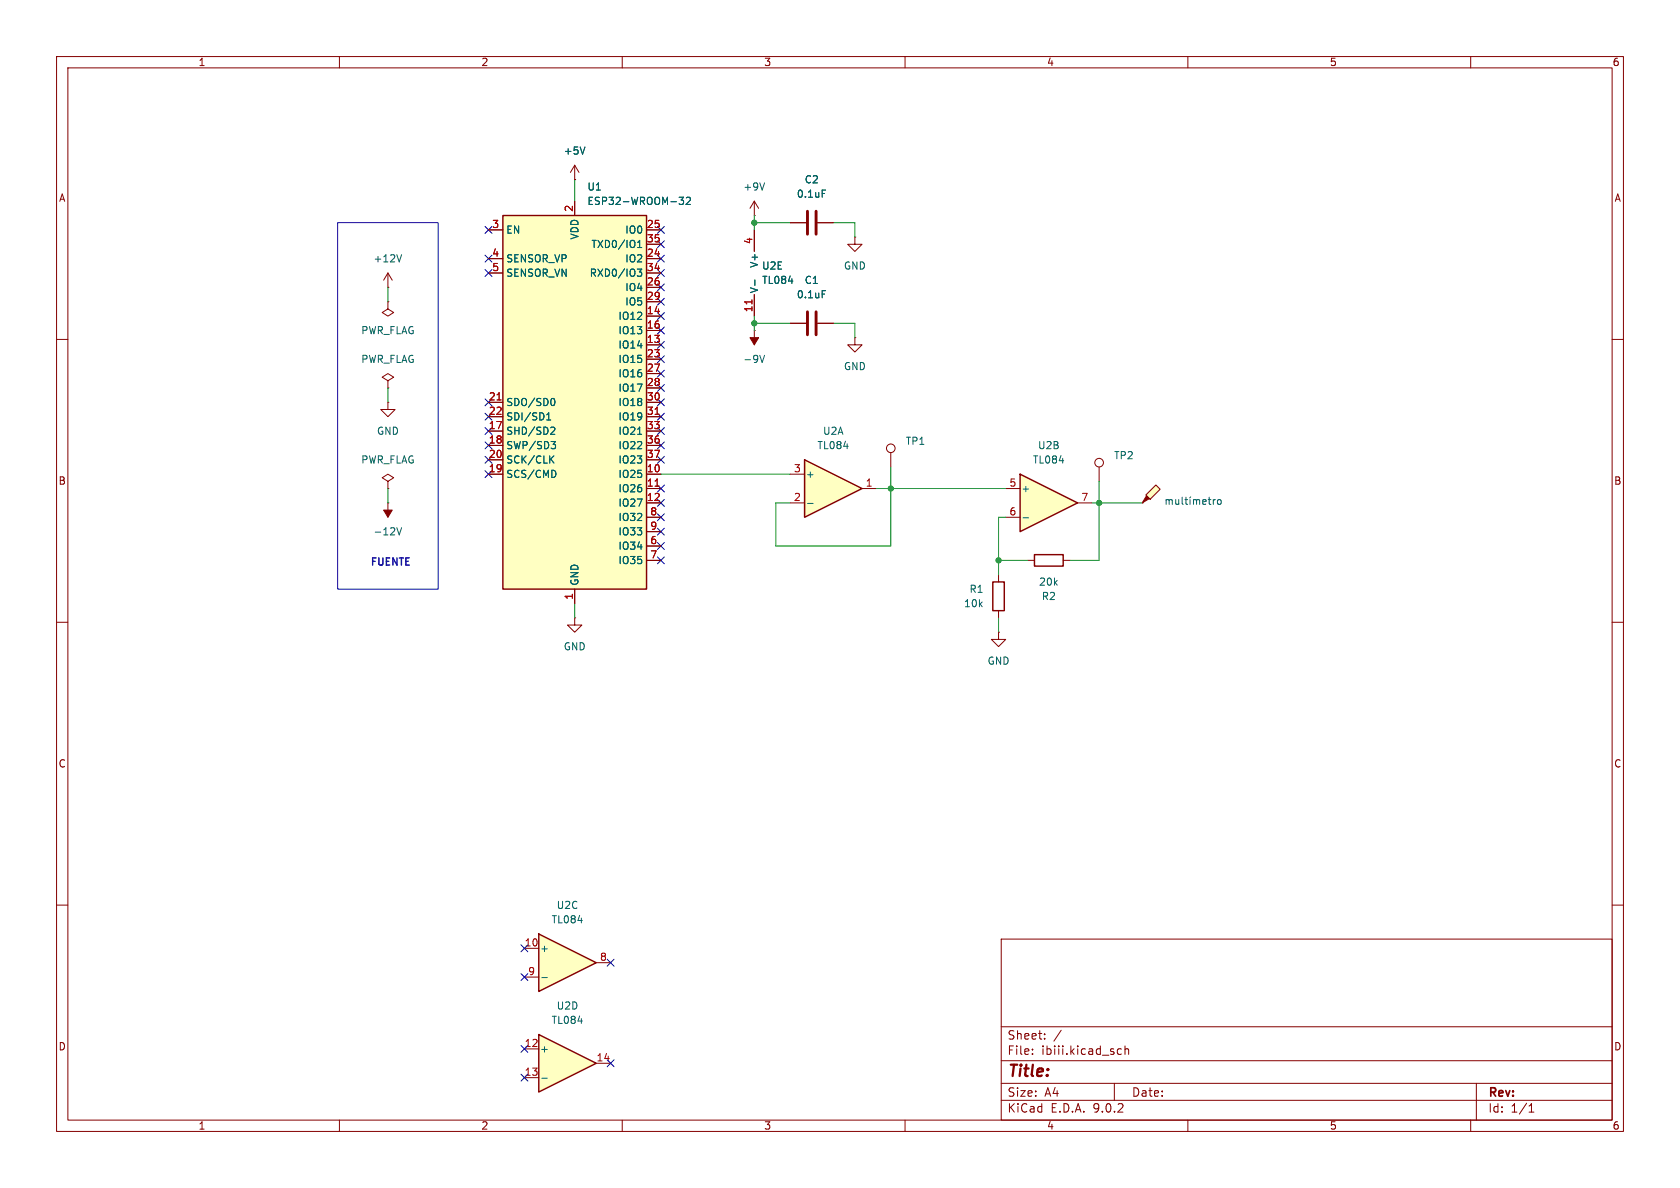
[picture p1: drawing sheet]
(kicad_sch
 (version 20250114)
 (generator "eeschema")
 (generator_version "9.0")
 (paper "A4")
 (lib_symbols
  (symbol "Amplifier_Operational:TL084"
   (pin_names
    (offset 0.127)) (exclude_from_sim no) (in_bom yes) (on_board yes)
   (property "Reference" "U" (at 0 5.08 0) (effects (font (size 1.27 1.27)) (justify left)))
   (property "Value" "TL084" (at 0 -5.08 0) (effects (font (size 1.27 1.27)) (justify left)))
   (property "Footprint" "" (at -1.27 2.54 0) (effects (font (size 1.27 1.27)) (hide yes)))
   (property "Datasheet" "http://www.ti.com/lit/ds/symlink/tl081.pdf" (at 1.27 5.08 0) (effects (font (size 1.27 1.27)) (hide yes)))
   (property "Description" "Quad JFET-Input Operational Amplifiers, DIP-14/SOIC-14/SSOP-14" (at 0 0 0) (effects (font (size 1.27 1.27)) (hide yes)))
   (property "ki_locked" "" (at 0 0 0) (effects (font (size 1.27 1.27))))
   (symbol "TL084_1_1"
    (polyline (pts (xy -5.08 5.08) (xy 5.08 0) (xy -5.08 -5.08) (xy -5.08 5.08)) (stroke (width 0.254) (type default)) (fill (type background)))
    (pin input line (at -7.62 2.54 0) (length 2.54) (name "+" (effects (font (size 1.27 1.27)))) (number "3" (effects (font (size 1.27 1.27)))))
    (pin input line (at -7.62 -2.54 0) (length 2.54) (name "-" (effects (font (size 1.27 1.27)))) (number "2" (effects (font (size 1.27 1.27)))))
    (pin output line (at 7.62 0 180) (length 2.54) (name "~" (effects (font (size 1.27 1.27)))) (number "1" (effects (font (size 1.27 1.27))))))
   (symbol "TL084_2_1"
    (polyline (pts (xy -5.08 5.08) (xy 5.08 0) (xy -5.08 -5.08) (xy -5.08 5.08)) (stroke (width 0.254) (type default)) (fill (type background)))
    (pin input line (at -7.62 2.54 0) (length 2.54) (name "+" (effects (font (size 1.27 1.27)))) (number "5" (effects (font (size 1.27 1.27)))))
    (pin input line (at -7.62 -2.54 0) (length 2.54) (name "-" (effects (font (size 1.27 1.27)))) (number "6" (effects (font (size 1.27 1.27)))))
    (pin output line (at 7.62 0 180) (length 2.54) (name "~" (effects (font (size 1.27 1.27)))) (number "7" (effects (font (size 1.27 1.27))))))
   (symbol "TL084_3_1"
    (polyline (pts (xy -5.08 5.08) (xy 5.08 0) (xy -5.08 -5.08) (xy -5.08 5.08)) (stroke (width 0.254) (type default)) (fill (type background)))
    (pin input line (at -7.62 2.54 0) (length 2.54) (name "+" (effects (font (size 1.27 1.27)))) (number "10" (effects (font (size 1.27 1.27)))))
    (pin input line (at -7.62 -2.54 0) (length 2.54) (name "-" (effects (font (size 1.27 1.27)))) (number "9" (effects (font (size 1.27 1.27)))))
    (pin output line (at 7.62 0 180) (length 2.54) (name "~" (effects (font (size 1.27 1.27)))) (number "8" (effects (font (size 1.27 1.27))))))
   (symbol "TL084_4_1"
    (polyline (pts (xy -5.08 5.08) (xy 5.08 0) (xy -5.08 -5.08) (xy -5.08 5.08)) (stroke (width 0.254) (type default)) (fill (type background)))
    (pin input line (at -7.62 2.54 0) (length 2.54) (name "+" (effects (font (size 1.27 1.27)))) (number "12" (effects (font (size 1.27 1.27)))))
    (pin input line (at -7.62 -2.54 0) (length 2.54) (name "-" (effects (font (size 1.27 1.27)))) (number "13" (effects (font (size 1.27 1.27)))))
    (pin output line (at 7.62 0 180) (length 2.54) (name "~" (effects (font (size 1.27 1.27)))) (number "14" (effects (font (size 1.27 1.27))))))
   (symbol "TL084_5_1"
    (pin power_in line (at -2.54 7.62 270) (length 3.81) (name "V+" (effects (font (size 1.27 1.27)))) (number "4" (effects (font (size 1.27 1.27)))))
    (pin power_in line (at -2.54 -7.62 90) (length 3.81) (name "V-" (effects (font (size 1.27 1.27)))) (number "11" (effects (font (size 1.27 1.27))))))
   (embedded_fonts no))
  (symbol "Connector:TestPoint"
   (pin_numbers (hide yes))
   (pin_names
    (offset 0.762) (hide yes)) (exclude_from_sim no) (in_bom yes) (on_board yes)
   (property "Reference" "TP" (at 0 6.858 0) (effects (font (size 1.27 1.27))))
   (property "Value" "TestPoint" (at 0 5.08 0) (effects (font (size 1.27 1.27))))
   (property "Footprint" "" (at 5.08 0 0) (effects (font (size 1.27 1.27)) (hide yes)))
   (property "Datasheet" "~" (at 5.08 0 0) (effects (font (size 1.27 1.27)) (hide yes)))
   (property "Description" "test point" (at 0 0 0) (effects (font (size 1.27 1.27)) (hide yes)))
   (symbol "TestPoint_0_1"
    (circle (center 0 3.302) (radius 0.762) (stroke (width 0) (type default)) (fill (type none))))
   (symbol "TestPoint_1_1"
    (pin passive line (at 0 0 90) (length 2.54) (name "1" (effects (font (size 1.27 1.27)))) (number "1" (effects (font (size 1.27 1.27))))))
   (embedded_fonts no))
  (symbol "Connector:TestPoint_Probe"
   (pin_numbers (hide yes))
   (pin_names
    (offset 0.762) (hide yes)) (exclude_from_sim no) (in_bom yes) (on_board yes)
   (property "Reference" "TP" (at 1.651 5.842 0) (effects (font (size 1.27 1.27))))
   (property "Value" "TestPoint_Probe" (at 1.651 4.064 0) (effects (font (size 1.27 1.27))))
   (property "Footprint" "" (at 5.08 0 0) (effects (font (size 1.27 1.27)) (hide yes)))
   (property "Datasheet" "~" (at 5.08 0 0) (effects (font (size 1.27 1.27)) (hide yes)))
   (property "Description" "test point (alternative probe-style design)" (at 0 0 0) (effects (font (size 1.27 1.27)) (hide yes)))
   (symbol "TestPoint_Probe_0_1"
    (polyline (pts (xy 1.27 0.762) (xy 0 0) (xy 0.762 1.27) (xy 1.27 0.762)) (stroke (width 0) (type default)) (fill (type outline)))
    (polyline (pts (xy 1.397 0.635) (xy 0.635 1.397) (xy 2.413 3.175) (xy 3.175 2.413) (xy 1.397 0.635)) (stroke (width 0) (type default)) (fill (type background))))
   (symbol "TestPoint_Probe_1_1"
    (pin passive line (at 0 0 90) (length 0) (name "1" (effects (font (size 1.27 1.27)))) (number "1" (effects (font (size 1.27 1.27))))))
   (embedded_fonts no))
  (symbol "Device:C"
   (pin_numbers (hide yes))
   (pin_names
    (offset 0.254)) (exclude_from_sim no) (in_bom yes) (on_board yes)
   (property "Reference" "C" (at 0.635 2.54 0) (effects (font (size 1.27 1.27)) (justify left)))
   (property "Value" "C" (at 0.635 -2.54 0) (effects (font (size 1.27 1.27)) (justify left)))
   (property "Footprint" "" (at 0.9652 -3.81 0) (effects (font (size 1.27 1.27)) (hide yes)))
   (property "Datasheet" "~" (at 0 0 0) (effects (font (size 1.27 1.27)) (hide yes)))
   (property "Description" "Unpolarized capacitor" (at 0 0 0) (effects (font (size 1.27 1.27)) (hide yes)))
   (symbol "C_0_1"
    (polyline (pts (xy -2.032 0.762) (xy 2.032 0.762)) (stroke (width 0.508) (type default)) (fill (type none)))
    (polyline (pts (xy -2.032 -0.762) (xy 2.032 -0.762)) (stroke (width 0.508) (type default)) (fill (type none))))
   (symbol "C_1_1"
    (pin passive line (at 0 3.81 270) (length 2.794) (name "~" (effects (font (size 1.27 1.27)))) (number "1" (effects (font (size 1.27 1.27)))))
    (pin passive line (at 0 -3.81 90) (length 2.794) (name "~" (effects (font (size 1.27 1.27)))) (number "2" (effects (font (size 1.27 1.27))))))
   (embedded_fonts no))
  (symbol "Device:R"
   (pin_numbers (hide yes))
   (pin_names
    (offset 0)) (exclude_from_sim no) (in_bom yes) (on_board yes)
   (property "Reference" "R" (at 2.032 0 90) (effects (font (size 1.27 1.27))))
   (property "Value" "R" (at 0 0 90) (effects (font (size 1.27 1.27))))
   (property "Footprint" "" (at -1.778 0 90) (effects (font (size 1.27 1.27)) (hide yes)))
   (property "Datasheet" "~" (at 0 0 0) (effects (font (size 1.27 1.27)) (hide yes)))
   (property "Description" "Resistor" (at 0 0 0) (effects (font (size 1.27 1.27)) (hide yes)))
   (symbol "R_0_1"
    (rectangle (start -1.016 -2.54) (end 1.016 2.54) (stroke (width 0.254) (type default)) (fill (type none))))
   (symbol "R_1_1"
    (pin passive line (at 0 3.81 270) (length 1.27) (name "~" (effects (font (size 1.27 1.27)))) (number "1" (effects (font (size 1.27 1.27)))))
    (pin passive line (at 0 -3.81 90) (length 1.27) (name "~" (effects (font (size 1.27 1.27)))) (number "2" (effects (font (size 1.27 1.27))))))
   (embedded_fonts no))
  (symbol "RF_Module:ESP32-WROOM-32" (exclude_from_sim no) (in_bom yes) (on_board yes)
   (property "Reference" "U" (at -12.7 34.29 0) (effects (font (size 1.27 1.27)) (justify left)))
   (property "Value" "ESP32-WROOM-32" (at 1.27 34.29 0) (effects (font (size 1.27 1.27)) (justify left)))
   (property "Footprint" "RF_Module:ESP32-WROOM-32" (at 0 -38.1 0) (effects (font (size 1.27 1.27)) (hide yes)))
   (property "Datasheet" "https://www.espressif.com/sites/default/files/documentation/esp32-wroom-32_datasheet_en.pdf" (at -7.62 1.27 0) (effects (font (size 1.27 1.27)) (hide yes)))
   (property "Description" "RF Module, ESP32-D0WDQ6 SoC, Wi-Fi 802.11b/g/n, Bluetooth, BLE, 32-bit, 2.7-3.6V, onboard antenna, SMD" (at 0 0 0) (effects (font (size 1.27 1.27)) (hide yes)))
   (symbol "ESP32-WROOM-32_0_1"
    (rectangle (start -12.7 33.02) (end 12.7 -33.02) (stroke (width 0.254) (type default)) (fill (type background))))
   (symbol "ESP32-WROOM-32_1_1"
    (pin input line (at -15.24 30.48 0) (length 2.54) (name "EN" (effects (font (size 1.27 1.27)))) (number "3" (effects (font (size 1.27 1.27)))))
    (pin input line (at -15.24 25.4 0) (length 2.54) (name "SENSOR_VP" (effects (font (size 1.27 1.27)))) (number "4" (effects (font (size 1.27 1.27)))))
    (pin input line (at -15.24 22.86 0) (length 2.54) (name "SENSOR_VN" (effects (font (size 1.27 1.27)))) (number "5" (effects (font (size 1.27 1.27)))))
    (pin bidirectional line (at -15.24 0 0) (length 2.54) (name "SDO/SD0" (effects (font (size 1.27 1.27)))) (number "21" (effects (font (size 1.27 1.27)))))
    (pin bidirectional line (at -15.24 -2.54 0) (length 2.54) (name "SDI/SD1" (effects (font (size 1.27 1.27)))) (number "22" (effects (font (size 1.27 1.27)))))
    (pin bidirectional line (at -15.24 -5.08 0) (length 2.54) (name "SHD/SD2" (effects (font (size 1.27 1.27)))) (number "17" (effects (font (size 1.27 1.27)))))
    (pin bidirectional line (at -15.24 -7.62 0) (length 2.54) (name "SWP/SD3" (effects (font (size 1.27 1.27)))) (number "18" (effects (font (size 1.27 1.27)))))
    (pin bidirectional line (at -15.24 -10.16 0) (length 2.54) (name "SCK/CLK" (effects (font (size 1.27 1.27)))) (number "20" (effects (font (size 1.27 1.27)))))
    (pin bidirectional line (at -15.24 -12.7 0) (length 2.54) (name "SCS/CMD" (effects (font (size 1.27 1.27)))) (number "19" (effects (font (size 1.27 1.27)))))
    (pin no_connect line (at -12.7 -27.94 0) (length 2.54) (hide yes) (name "NC" (effects (font (size 1.27 1.27)))) (number "32" (effects (font (size 1.27 1.27)))))
    (pin power_in line (at 0 35.56 270) (length 2.54) (name "VDD" (effects (font (size 1.27 1.27)))) (number "2" (effects (font (size 1.27 1.27)))))
    (pin power_in line (at 0 -35.56 90) (length 2.54) (name "GND" (effects (font (size 1.27 1.27)))) (number "1" (effects (font (size 1.27 1.27)))))
    (pin passive line (at 0 -35.56 90) (length 2.54) (hide yes) (name "GND" (effects (font (size 1.27 1.27)))) (number "15" (effects (font (size 1.27 1.27)))))
    (pin passive line (at 0 -35.56 90) (length 2.54) (hide yes) (name "GND" (effects (font (size 1.27 1.27)))) (number "38" (effects (font (size 1.27 1.27)))))
    (pin passive line (at 0 -35.56 90) (length 2.54) (hide yes) (name "GND" (effects (font (size 1.27 1.27)))) (number "39" (effects (font (size 1.27 1.27)))))
    (pin bidirectional line (at 15.24 30.48 180) (length 2.54) (name "IO0" (effects (font (size 1.27 1.27)))) (number "25" (effects (font (size 1.27 1.27)))))
    (pin bidirectional line (at 15.24 27.94 180) (length 2.54) (name "TXD0/IO1" (effects (font (size 1.27 1.27)))) (number "35" (effects (font (size 1.27 1.27)))))
    (pin bidirectional line (at 15.24 25.4 180) (length 2.54) (name "IO2" (effects (font (size 1.27 1.27)))) (number "24" (effects (font (size 1.27 1.27)))))
    (pin bidirectional line (at 15.24 22.86 180) (length 2.54) (name "RXD0/IO3" (effects (font (size 1.27 1.27)))) (number "34" (effects (font (size 1.27 1.27)))))
    (pin bidirectional line (at 15.24 20.32 180) (length 2.54) (name "IO4" (effects (font (size 1.27 1.27)))) (number "26" (effects (font (size 1.27 1.27)))))
    (pin bidirectional line (at 15.24 17.78 180) (length 2.54) (name "IO5" (effects (font (size 1.27 1.27)))) (number "29" (effects (font (size 1.27 1.27)))))
    (pin bidirectional line (at 15.24 15.24 180) (length 2.54) (name "IO12" (effects (font (size 1.27 1.27)))) (number "14" (effects (font (size 1.27 1.27)))))
    (pin bidirectional line (at 15.24 12.7 180) (length 2.54) (name "IO13" (effects (font (size 1.27 1.27)))) (number "16" (effects (font (size 1.27 1.27)))))
    (pin bidirectional line (at 15.24 10.16 180) (length 2.54) (name "IO14" (effects (font (size 1.27 1.27)))) (number "13" (effects (font (size 1.27 1.27)))))
    (pin bidirectional line (at 15.24 7.62 180) (length 2.54) (name "IO15" (effects (font (size 1.27 1.27)))) (number "23" (effects (font (size 1.27 1.27)))))
    (pin bidirectional line (at 15.24 5.08 180) (length 2.54) (name "IO16" (effects (font (size 1.27 1.27)))) (number "27" (effects (font (size 1.27 1.27)))))
    (pin bidirectional line (at 15.24 2.54 180) (length 2.54) (name "IO17" (effects (font (size 1.27 1.27)))) (number "28" (effects (font (size 1.27 1.27)))))
    (pin bidirectional line (at 15.24 0 180) (length 2.54) (name "IO18" (effects (font (size 1.27 1.27)))) (number "30" (effects (font (size 1.27 1.27)))))
    (pin bidirectional line (at 15.24 -2.54 180) (length 2.54) (name "IO19" (effects (font (size 1.27 1.27)))) (number "31" (effects (font (size 1.27 1.27)))))
    (pin bidirectional line (at 15.24 -5.08 180) (length 2.54) (name "IO21" (effects (font (size 1.27 1.27)))) (number "33" (effects (font (size 1.27 1.27)))))
    (pin bidirectional line (at 15.24 -7.62 180) (length 2.54) (name "IO22" (effects (font (size 1.27 1.27)))) (number "36" (effects (font (size 1.27 1.27)))))
    (pin bidirectional line (at 15.24 -10.16 180) (length 2.54) (name "IO23" (effects (font (size 1.27 1.27)))) (number "37" (effects (font (size 1.27 1.27)))))
    (pin bidirectional line (at 15.24 -12.7 180) (length 2.54) (name "IO25" (effects (font (size 1.27 1.27)))) (number "10" (effects (font (size 1.27 1.27)))))
    (pin bidirectional line (at 15.24 -15.24 180) (length 2.54) (name "IO26" (effects (font (size 1.27 1.27)))) (number "11" (effects (font (size 1.27 1.27)))))
    (pin bidirectional line (at 15.24 -17.78 180) (length 2.54) (name "IO27" (effects (font (size 1.27 1.27)))) (number "12" (effects (font (size 1.27 1.27)))))
    (pin bidirectional line (at 15.24 -20.32 180) (length 2.54) (name "IO32" (effects (font (size 1.27 1.27)))) (number "8" (effects (font (size 1.27 1.27)))))
    (pin bidirectional line (at 15.24 -22.86 180) (length 2.54) (name "IO33" (effects (font (size 1.27 1.27)))) (number "9" (effects (font (size 1.27 1.27)))))
    (pin input line (at 15.24 -25.4 180) (length 2.54) (name "IO34" (effects (font (size 1.27 1.27)))) (number "6" (effects (font (size 1.27 1.27)))))
    (pin input line (at 15.24 -27.94 180) (length 2.54) (name "IO35" (effects (font (size 1.27 1.27)))) (number "7" (effects (font (size 1.27 1.27))))))
   (embedded_fonts no))
  (symbol "power:+5V"
   (power)
   (pin_numbers (hide yes))
   (pin_names
    (offset 0) (hide yes)) (exclude_from_sim no) (in_bom yes) (on_board yes)
   (property "Reference" "#PWR" (at 0 -3.81 0) (effects (font (size 1.27 1.27)) (hide yes)))
   (property "Value" "+5V" (at 0 3.556 0) (effects (font (size 1.27 1.27))))
   (property "Footprint" "" (at 0 0 0) (effects (font (size 1.27 1.27)) (hide yes)))
   (property "Datasheet" "" (at 0 0 0) (effects (font (size 1.27 1.27)) (hide yes)))
   (property "Description" "Power symbol creates a global label with name \"+5V\"" (at 0 0 0) (effects (font (size 1.27 1.27)) (hide yes)))
   (symbol "+5V_0_1"
    (polyline (pts (xy -0.762 1.27) (xy 0 2.54)) (stroke (width 0) (type default)) (fill (type none)))
    (polyline (pts (xy 0 2.54) (xy 0.762 1.27)) (stroke (width 0) (type default)) (fill (type none)))
    (polyline (pts (xy 0 0) (xy 0 2.54)) (stroke (width 0) (type default)) (fill (type none))))
   (symbol "+5V_1_1"
    (pin power_in line (at 0 0 90) (length 0) (name "~" (effects (font (size 1.27 1.27)))) (number "1" (effects (font (size 1.27 1.27))))))
   (embedded_fonts no))
  (symbol "power:+9V"
   (power)
   (pin_numbers (hide yes))
   (pin_names
    (offset 0) (hide yes)) (exclude_from_sim no) (in_bom yes) (on_board yes)
   (property "Reference" "#PWR" (at 0 -3.81 0) (effects (font (size 1.27 1.27)) (hide yes)))
   (property "Value" "+9V" (at 0 3.556 0) (effects (font (size 1.27 1.27))))
   (property "Footprint" "" (at 0 0 0) (effects (font (size 1.27 1.27)) (hide yes)))
   (property "Datasheet" "" (at 0 0 0) (effects (font (size 1.27 1.27)) (hide yes)))
   (property "Description" "Power symbol creates a global label with name \"+9V\"" (at 0 0 0) (effects (font (size 1.27 1.27)) (hide yes)))
   (symbol "+9V_0_1"
    (polyline (pts (xy -0.762 1.27) (xy 0 2.54)) (stroke (width 0) (type default)) (fill (type none)))
    (polyline (pts (xy 0 2.54) (xy 0.762 1.27)) (stroke (width 0) (type default)) (fill (type none)))
    (polyline (pts (xy 0 0) (xy 0 2.54)) (stroke (width 0) (type default)) (fill (type none))))
   (symbol "+9V_1_1"
    (pin power_in line (at 0 0 90) (length 0) (name "~" (effects (font (size 1.27 1.27)))) (number "1" (effects (font (size 1.27 1.27))))))
   (embedded_fonts no))
  (symbol "power:-9V"
   (power)
   (pin_numbers (hide yes))
   (pin_names
    (offset 0) (hide yes)) (exclude_from_sim no) (in_bom yes) (on_board yes)
   (property "Reference" "#PWR" (at 0 -3.81 0) (effects (font (size 1.27 1.27)) (hide yes)))
   (property "Value" "-9V" (at 0 3.556 0) (effects (font (size 1.27 1.27))))
   (property "Footprint" "" (at 0 0 0) (effects (font (size 1.27 1.27)) (hide yes)))
   (property "Datasheet" "" (at 0 0 0) (effects (font (size 1.27 1.27)) (hide yes)))
   (property "Description" "Power symbol creates a global label with name \"-9V\"" (at 0 0 0) (effects (font (size 1.27 1.27)) (hide yes)))
   (symbol "-9V_0_1"
    (polyline (pts (xy 0 0) (xy 0 2.54)) (stroke (width 0) (type default)) (fill (type none)))
    (polyline (pts (xy 0.762 1.27) (xy -0.762 1.27) (xy 0 2.54) (xy 0.762 1.27)) (stroke (width 0) (type default)) (fill (type outline))))
   (symbol "-9V_1_1"
    (pin power_in line (at 0 0 90) (length 0) (name "~" (effects (font (size 1.27 1.27)))) (number "1" (effects (font (size 1.27 1.27))))))
   (embedded_fonts no))
  (symbol "power:GND"
   (power)
   (pin_numbers (hide yes))
   (pin_names
    (offset 0) (hide yes)) (exclude_from_sim no) (in_bom yes) (on_board yes)
   (property "Reference" "#PWR" (at 0 -6.35 0) (effects (font (size 1.27 1.27)) (hide yes)))
   (property "Value" "GND" (at 0 -3.81 0) (effects (font (size 1.27 1.27))))
   (property "Footprint" "" (at 0 0 0) (effects (font (size 1.27 1.27)) (hide yes)))
   (property "Datasheet" "" (at 0 0 0) (effects (font (size 1.27 1.27)) (hide yes)))
   (property "Description" "Power symbol creates a global label with name \"GND\" , ground" (at 0 0 0) (effects (font (size 1.27 1.27)) (hide yes)))
   (symbol "GND_0_1"
    (polyline (pts (xy 0 0) (xy 0 -1.27) (xy 1.27 -1.27) (xy 0 -2.54) (xy -1.27 -1.27) (xy 0 -1.27)) (stroke (width 0) (type default)) (fill (type none))))
   (symbol "GND_1_1"
    (pin power_in line (at 0 0 270) (length 0) (name "~" (effects (font (size 1.27 1.27)))) (number "1" (effects (font (size 1.27 1.27))))))
   (embedded_fonts no))
  (symbol "power:PWR_FLAG"
   (power)
   (pin_numbers (hide yes))
   (pin_names
    (offset 0) (hide yes)) (exclude_from_sim no) (in_bom yes) (on_board yes)
   (property "Reference" "#FLG" (at 0 1.905 0) (effects (font (size 1.27 1.27)) (hide yes)))
   (property "Value" "PWR_FLAG" (at 0 3.81 0) (effects (font (size 1.27 1.27))))
   (property "Footprint" "" (at 0 0 0) (effects (font (size 1.27 1.27)) (hide yes)))
   (property "Datasheet" "~" (at 0 0 0) (effects (font (size 1.27 1.27)) (hide yes)))
   (property "Description" "Special symbol for telling ERC where power comes from" (at 0 0 0) (effects (font (size 1.27 1.27)) (hide yes)))
   (symbol "PWR_FLAG_0_0"
    (pin power_out line (at 0 0 90) (length 0) (name "~" (effects (font (size 1.27 1.27)))) (number "1" (effects (font (size 1.27 1.27))))))
   (symbol "PWR_FLAG_0_1"
    (polyline (pts (xy 0 0) (xy 0 1.27) (xy -1.016 1.905) (xy 0 2.54) (xy 1.016 1.905) (xy 0 1.27)) (stroke (width 0) (type default)) (fill (type none))))
   (embedded_fonts no)))
 (rectangle
  (start 59.69 39.37)
  (end 77.47 104.14)
  (stroke (width 0) (type default))
  (fill (type none)))
 (text "FUENTE"
  (exclude_from_sim no)
  (at 69.088 99.568 0)
  (effects (font (size 1.27 1.27) (thickness 0.254)
    (bold yes))))
 (junction
  (at 133.35 57.15)
  (diameter 0)
  (color 0 0 0 0))
 (junction
  (at 194.31 88.9)
  (diameter 0)
  (color 0 0 0 0))
 (junction
  (at 176.53 99.06)
  (diameter 0)
  (color 0 0 0 0))
 (junction
  (at 157.48 86.36)
  (diameter 0)
  (color 0 0 0 0))
 (junction
  (at 133.35 39.37)
  (diameter 0)
  (color 0 0 0 0))
 (no_connect
  (at 86.36 45.72))
 (no_connect
  (at 116.84 68.58))
 (no_connect
  (at 86.36 76.2))
 (no_connect
  (at 116.84 66.04))
 (no_connect
  (at 116.84 60.96))
 (no_connect
  (at 116.84 93.98))
 (no_connect
  (at 86.36 73.66))
 (no_connect
  (at 116.84 71.12))
 (no_connect
  (at 107.95 170.18))
 (no_connect
  (at 92.71 190.5))
 (no_connect
  (at 116.84 63.5))
 (no_connect
  (at 116.84 55.88))
 (no_connect
  (at 116.84 48.26))
 (no_connect
  (at 116.84 78.74))
 (no_connect
  (at 116.84 40.64))
 (no_connect
  (at 116.84 50.8))
 (no_connect
  (at 116.84 73.66))
 (no_connect
  (at 92.71 172.72))
 (no_connect
  (at 92.71 167.64))
 (no_connect
  (at 116.84 86.36))
 (no_connect
  (at 116.84 88.9))
 (no_connect
  (at 86.36 78.74))
 (no_connect
  (at 116.84 45.72))
 (no_connect
  (at 86.36 40.64))
 (no_connect
  (at 116.84 76.2))
 (no_connect
  (at 107.95 187.96))
 (no_connect
  (at 116.84 81.28))
 (no_connect
  (at 92.71 185.42))
 (no_connect
  (at 116.84 96.52))
 (no_connect
  (at 116.84 91.44))
 (no_connect
  (at 116.84 53.34))
 (no_connect
  (at 86.36 83.82))
 (no_connect
  (at 86.36 48.26))
 (no_connect
  (at 86.36 81.28))
 (no_connect
  (at 116.84 58.42))
 (no_connect
  (at 86.36 71.12))
 (no_connect
  (at 116.84 43.18))
 (no_connect
  (at 116.84 99.06))
 (wire
  (pts (xy 133.35 57.15) (xy 133.35 58.42))
  (stroke (width 0) (type default)))
 (wire
  (pts (xy 194.31 88.9) (xy 201.93 88.9))
  (stroke (width 0) (type default)))
 (wire
  (pts (xy 68.58 53.34) (xy 68.58 50.8))
  (stroke (width 0) (type default)))
 (wire
  (pts (xy 157.48 82.55) (xy 157.48 86.36))
  (stroke (width 0) (type default)))
 (wire
  (pts (xy 157.48 96.52) (xy 157.48 86.36))
  (stroke (width 0) (type default)))
 (wire
  (pts (xy 176.53 99.06) (xy 181.61 99.06))
  (stroke (width 0) (type default)))
 (wire
  (pts (xy 176.53 99.06) (xy 176.53 101.6))
  (stroke (width 0) (type default)))
 (wire
  (pts (xy 133.35 57.15) (xy 139.7 57.15))
  (stroke (width 0) (type default)))
 (wire
  (pts (xy 139.7 88.9) (xy 137.16 88.9))
  (stroke (width 0) (type default)))
 (wire
  (pts (xy 133.35 39.37) (xy 133.35 40.64))
  (stroke (width 0) (type default)))
 (wire
  (pts (xy 194.31 85.09) (xy 194.31 88.9))
  (stroke (width 0) (type default)))
 (wire
  (pts (xy 157.48 86.36) (xy 154.94 86.36))
  (stroke (width 0) (type default)))
 (wire
  (pts (xy 189.23 99.06) (xy 194.31 99.06))
  (stroke (width 0) (type default)))
 (wire
  (pts (xy 147.32 57.15) (xy 151.13 57.15))
  (stroke (width 0) (type default)))
 (wire
  (pts (xy 133.35 38.1) (xy 133.35 39.37))
  (stroke (width 0) (type default)))
 (wire
  (pts (xy 137.16 88.9) (xy 137.16 96.52))
  (stroke (width 0) (type default)))
 (wire
  (pts (xy 68.58 68.58) (xy 68.58 71.12))
  (stroke (width 0) (type default)))
 (wire
  (pts (xy 101.6 106.68) (xy 101.6 109.22))
  (stroke (width 0) (type default)))
 (wire
  (pts (xy 133.35 55.88) (xy 133.35 57.15))
  (stroke (width 0) (type default)))
 (wire
  (pts (xy 137.16 96.52) (xy 157.48 96.52))
  (stroke (width 0) (type default)))
 (wire
  (pts (xy 151.13 57.15) (xy 151.13 59.69))
  (stroke (width 0) (type default)))
 (wire
  (pts (xy 101.6 31.75) (xy 101.6 35.56))
  (stroke (width 0) (type default)))
 (wire
  (pts (xy 116.84 83.82) (xy 139.7 83.82))
  (stroke (width 0) (type default)))
 (wire
  (pts (xy 68.58 86.36) (xy 68.58 88.9))
  (stroke (width 0) (type default)))
 (wire
  (pts (xy 194.31 99.06) (xy 194.31 88.9))
  (stroke (width 0) (type default)))
 (wire
  (pts (xy 157.48 86.36) (xy 177.8 86.36))
  (stroke (width 0) (type default)))
 (wire
  (pts (xy 176.53 91.44) (xy 176.53 99.06))
  (stroke (width 0) (type default)))
 (wire
  (pts (xy 194.31 88.9) (xy 193.04 88.9))
  (stroke (width 0) (type default)))
 (wire
  (pts (xy 147.32 39.37) (xy 151.13 39.37))
  (stroke (width 0) (type default)))
 (wire
  (pts (xy 133.35 39.37) (xy 139.7 39.37))
  (stroke (width 0) (type default)))
 (wire
  (pts (xy 177.8 91.44) (xy 176.53 91.44))
  (stroke (width 0) (type default)))
 (wire
  (pts (xy 176.53 109.22) (xy 176.53 111.76))
  (stroke (width 0) (type default)))
 (wire
  (pts (xy 151.13 39.37) (xy 151.13 41.91))
  (stroke (width 0) (type default)))
 (symbol
  (lib_id "power:PWR_FLAG")
  (at 68.58 53.34 180)
  (unit 1)
  (exclude_from_sim no)
  (in_bom yes)
  (on_board yes)
  (dnp no)
  (fields_autoplaced yes)
  (property "Reference" "#FLG03" (at 68.58 55.245 0) (effects (font (size 1.27 1.27)) (hide yes)))
  (property "Value" "PWR_FLAG" (at 68.58 58.42 0) (effects (font (size 1.27 1.27))))
  (property "Footprint" "" (at 68.58 53.34 0) (effects (font (size 1.27 1.27)) (hide yes)))
  (property "Datasheet" "~" (at 68.58 53.34 0) (effects (font (size 1.27 1.27)) (hide yes)))
  (property "Description" "Special symbol for telling ERC where power comes from" (at 68.58 53.34 0) (effects (font (size 1.27 1.27)) (hide yes)))
  (pin "1"))
 (symbol
  (lib_id "power:+9V")
  (at 133.35 38.1 0)
  (unit 1)
  (exclude_from_sim no)
  (in_bom yes)
  (on_board yes)
  (dnp no)
  (fields_autoplaced yes)
  (property "Reference" "#PWR05" (at 133.35 41.91 0) (effects (font (size 1.27 1.27)) (hide yes)))
  (property "Value" "+9V" (at 133.35 33.02 0) (effects (font (size 1.27 1.27))))
  (property "Footprint" "" (at 133.35 38.1 0) (effects (font (size 1.27 1.27)) (hide yes)))
  (property "Datasheet" "" (at 133.35 38.1 0) (effects (font (size 1.27 1.27)) (hide yes)))
  (property "Description" "Power symbol creates a global label with name \"+9V\"" (at 133.35 38.1 0) (effects (font (size 1.27 1.27)) (hide yes)))
  (pin "1"))
 (symbol
  (lib_id "power:PWR_FLAG")
  (at 68.58 68.58 0)
  (unit 1)
  (exclude_from_sim no)
  (in_bom yes)
  (on_board yes)
  (dnp no)
  (fields_autoplaced yes)
  (property "Reference" "#FLG02" (at 68.58 66.675 0) (effects (font (size 1.27 1.27)) (hide yes)))
  (property "Value" "PWR_FLAG" (at 68.58 63.5 0) (effects (font (size 1.27 1.27))))
  (property "Footprint" "" (at 68.58 68.58 0) (effects (font (size 1.27 1.27)) (hide yes)))
  (property "Datasheet" "~" (at 68.58 68.58 0) (effects (font (size 1.27 1.27)) (hide yes)))
  (property "Description" "Special symbol for telling ERC where power comes from" (at 68.58 68.58 0) (effects (font (size 1.27 1.27)) (hide yes)))
  (pin "1"))
 (symbol
  (lib_id "Amplifier_Operational:TL084")
  (at 185.42 88.9 0)
  (unit 2)
  (exclude_from_sim no)
  (in_bom yes)
  (on_board yes)
  (dnp no)
  (fields_autoplaced yes)
  (property "Reference" "U2" (at 185.42 78.74 0) (effects (font (size 1.27 1.27))))
  (property "Value" "TL084" (at 185.42 81.28 0) (effects (font (size 1.27 1.27))))
  (property "Footprint" "Package_DIP:DIP-14_W7.62mm" (at 184.15 86.36 0) (effects (font (size 1.27 1.27)) (hide yes)))
  (property "Datasheet" "http://www.ti.com/lit/ds/symlink/tl081.pdf" (at 186.69 83.82 0) (effects (font (size 1.27 1.27)) (hide yes)))
  (property "Description" "Quad JFET-Input Operational Amplifiers, DIP-14/SOIC-14/SSOP-14" (at 185.42 88.9 0) (effects (font (size 1.27 1.27)) (hide yes)))
  (pin "4")
  (pin "14")
  (pin "11")
  (pin "7")
  (pin "6")
  (pin "5")
  (pin "1")
  (pin "2")
  (pin "3")
  (pin "10")
  (pin "9")
  (pin "13")
  (pin "12")
  (pin "8"))
 (symbol
  (lib_id "Amplifier_Operational:TL084")
  (at 100.33 187.96 0)
  (unit 4)
  (exclude_from_sim no)
  (in_bom yes)
  (on_board yes)
  (dnp no)
  (fields_autoplaced yes)
  (property "Reference" "U2" (at 100.33 177.8 0) (effects (font (size 1.27 1.27))))
  (property "Value" "TL084" (at 100.33 180.34 0) (effects (font (size 1.27 1.27))))
  (property "Footprint" "Package_DIP:DIP-14_W7.62mm" (at 99.06 185.42 0) (effects (font (size 1.27 1.27)) (hide yes)))
  (property "Datasheet" "http://www.ti.com/lit/ds/symlink/tl081.pdf" (at 101.6 182.88 0) (effects (font (size 1.27 1.27)) (hide yes)))
  (property "Description" "Quad JFET-Input Operational Amplifiers, DIP-14/SOIC-14/SSOP-14" (at 100.33 187.96 0) (effects (font (size 1.27 1.27)) (hide yes)))
  (pin "4")
  (pin "14")
  (pin "11")
  (pin "7")
  (pin "6")
  (pin "5")
  (pin "1")
  (pin "2")
  (pin "3")
  (pin "10")
  (pin "9")
  (pin "13")
  (pin "12")
  (pin "8"))
 (symbol
  (lib_id "power:-9V")
  (at 68.58 88.9 180)
  (unit 1)
  (exclude_from_sim no)
  (in_bom yes)
  (on_board yes)
  (dnp no)
  (fields_autoplaced yes)
  (property "Reference" "#PWR03" (at 68.58 85.09 0) (effects (font (size 1.27 1.27)) (hide yes)))
  (property "Value" "-12V" (at 68.58 93.98 0) (effects (font (size 1.27 1.27))))
  (property "Footprint" "" (at 68.58 88.9 0) (effects (font (size 1.27 1.27)) (hide yes)))
  (property "Datasheet" "" (at 68.58 88.9 0) (effects (font (size 1.27 1.27)) (hide yes)))
  (property "Description" "Power symbol creates a global label with name \"-9V\"" (at 68.58 88.9 0) (effects (font (size 1.27 1.27)) (hide yes)))
  (pin "1"))
 (symbol
  (lib_id "Amplifier_Operational:TL084")
  (at 147.32 86.36 0)
  (unit 1)
  (exclude_from_sim no)
  (in_bom yes)
  (on_board yes)
  (dnp no)
  (fields_autoplaced yes)
  (property "Reference" "U2" (at 147.32 76.2 0) (effects (font (size 1.27 1.27))))
  (property "Value" "TL084" (at 147.32 78.74 0) (effects (font (size 1.27 1.27))))
  (property "Footprint" "Package_DIP:DIP-14_W7.62mm" (at 146.05 83.82 0) (effects (font (size 1.27 1.27)) (hide yes)))
  (property "Datasheet" "http://www.ti.com/lit/ds/symlink/tl081.pdf" (at 148.59 81.28 0) (effects (font (size 1.27 1.27)) (hide yes)))
  (property "Description" "Quad JFET-Input Operational Amplifiers, DIP-14/SOIC-14/SSOP-14" (at 147.32 86.36 0) (effects (font (size 1.27 1.27)) (hide yes)))
  (pin "4")
  (pin "14")
  (pin "11")
  (pin "7")
  (pin "6")
  (pin "5")
  (pin "1")
  (pin "2")
  (pin "3")
  (pin "10")
  (pin "9")
  (pin "13")
  (pin "12")
  (pin "8"))
 (symbol
  (lib_id "Device:R")
  (at 185.42 99.06 90)
  (mirror x)
  (unit 1)
  (exclude_from_sim no)
  (in_bom yes)
  (on_board yes)
  (dnp no)
  (property "Reference" "R2" (at 185.42 105.41 90) (effects (font (size 1.27 1.27))))
  (property "Value" "20k" (at 185.42 102.87 90) (effects (font (size 1.27 1.27))))
  (property "Footprint" "" (at 185.42 97.282 90) (effects (font (size 1.27 1.27)) (hide yes)))
  (property "Datasheet" "~" (at 185.42 99.06 0) (effects (font (size 1.27 1.27)) (hide yes)))
  (property "Description" "Resistor" (at 185.42 99.06 0) (effects (font (size 1.27 1.27)) (hide yes)))
  (pin "2")
  (pin "1"))
 (symbol
  (lib_id "Connector:TestPoint")
  (at 157.48 82.55 0)
  (unit 1)
  (exclude_from_sim no)
  (in_bom yes)
  (on_board yes)
  (dnp no)
  (fields_autoplaced yes)
  (property "Reference" "TP1" (at 160.02 77.9779 0) (effects (font (size 1.27 1.27)) (justify left)))
  (property "Value" "TestPoint" (at 160.02 80.5179 0) (effects (font (size 1.27 1.27)) (justify left) (hide yes)))
  (property "Footprint" "" (at 162.56 82.55 0) (effects (font (size 1.27 1.27)) (hide yes)))
  (property "Datasheet" "~" (at 162.56 82.55 0) (effects (font (size 1.27 1.27)) (hide yes)))
  (property "Description" "test point" (at 157.48 82.55 0) (effects (font (size 1.27 1.27)) (hide yes)))
  (pin "1"))
 (symbol
  (lib_id "Device:R")
  (at 176.53 105.41 0)
  (mirror x)
  (unit 1)
  (exclude_from_sim no)
  (in_bom yes)
  (on_board yes)
  (dnp no)
  (property "Reference" "R1" (at 173.99 104.1399 0) (effects (font (size 1.27 1.27)) (justify right)))
  (property "Value" "10k" (at 173.99 106.6799 0) (effects (font (size 1.27 1.27)) (justify right)))
  (property "Footprint" "" (at 174.752 105.41 90) (effects (font (size 1.27 1.27)) (hide yes)))
  (property "Datasheet" "~" (at 176.53 105.41 0) (effects (font (size 1.27 1.27)) (hide yes)))
  (property "Description" "Resistor" (at 176.53 105.41 0) (effects (font (size 1.27 1.27)) (hide yes)))
  (pin "2")
  (pin "1"))
 (symbol
  (lib_id "Connector:TestPoint_Probe")
  (at 201.93 88.9 0)
  (unit 1)
  (exclude_from_sim no)
  (in_bom yes)
  (on_board yes)
  (dnp no)
  (fields_autoplaced yes)
  (property "Reference" "TP3" (at 205.74 86.0424 0) (effects (font (size 1.27 1.27)) (justify left) (hide yes)))
  (property "Value" "multímetro" (at 205.74 88.5824 0) (effects (font (size 1.27 1.27)) (justify left)))
  (property "Footprint" "" (at 207.01 88.9 0) (effects (font (size 1.27 1.27)) (hide yes)))
  (property "Datasheet" "~" (at 207.01 88.9 0) (effects (font (size 1.27 1.27)) (hide yes)))
  (property "Description" "test point (alternative probe-style design)" (at 201.93 88.9 0) (effects (font (size 1.27 1.27)) (hide yes)))
  (pin "1"))
 (symbol
  (lib_id "power:PWR_FLAG")
  (at 68.58 86.36 0)
  (unit 1)
  (exclude_from_sim no)
  (in_bom yes)
  (on_board yes)
  (dnp no)
  (fields_autoplaced yes)
  (property "Reference" "#FLG01" (at 68.58 84.455 0) (effects (font (size 1.27 1.27)) (hide yes)))
  (property "Value" "PWR_FLAG" (at 68.58 81.28 0) (effects (font (size 1.27 1.27))))
  (property "Footprint" "" (at 68.58 86.36 0) (effects (font (size 1.27 1.27)) (hide yes)))
  (property "Datasheet" "~" (at 68.58 86.36 0) (effects (font (size 1.27 1.27)) (hide yes)))
  (property "Description" "Special symbol for telling ERC where power comes from" (at 68.58 86.36 0) (effects (font (size 1.27 1.27)) (hide yes)))
  (pin "1"))
 (symbol
  (lib_id "power:GND")
  (at 176.53 111.76 0)
  (unit 1)
  (exclude_from_sim no)
  (in_bom yes)
  (on_board yes)
  (dnp no)
  (fields_autoplaced yes)
  (property "Reference" "#PWR04" (at 176.53 118.11 0) (effects (font (size 1.27 1.27)) (hide yes)))
  (property "Value" "GND" (at 176.53 116.84 0) (effects (font (size 1.27 1.27))))
  (property "Footprint" "" (at 176.53 111.76 0) (effects (font (size 1.27 1.27)) (hide yes)))
  (property "Datasheet" "" (at 176.53 111.76 0) (effects (font (size 1.27 1.27)) (hide yes)))
  (property "Description" "Power symbol creates a global label with name \"GND\" , ground" (at 176.53 111.76 0) (effects (font (size 1.27 1.27)) (hide yes)))
  (pin "1"))
 (symbol
  (lib_id "power:-9V")
  (at 133.35 58.42 180)
  (unit 1)
  (exclude_from_sim no)
  (in_bom yes)
  (on_board yes)
  (dnp no)
  (fields_autoplaced yes)
  (property "Reference" "#PWR06" (at 133.35 54.61 0) (effects (font (size 1.27 1.27)) (hide yes)))
  (property "Value" "-9V" (at 133.35 63.5 0) (effects (font (size 1.27 1.27))))
  (property "Footprint" "" (at 133.35 58.42 0) (effects (font (size 1.27 1.27)) (hide yes)))
  (property "Datasheet" "" (at 133.35 58.42 0) (effects (font (size 1.27 1.27)) (hide yes)))
  (property "Description" "Power symbol creates a global label with name \"-9V\"" (at 133.35 58.42 0) (effects (font (size 1.27 1.27)) (hide yes)))
  (pin "1"))
 (symbol
  (lib_id "power:GND")
  (at 68.58 71.12 0)
  (unit 1)
  (exclude_from_sim no)
  (in_bom yes)
  (on_board yes)
  (dnp no)
  (fields_autoplaced yes)
  (property "Reference" "#PWR02" (at 68.58 77.47 0) (effects (font (size 1.27 1.27)) (hide yes)))
  (property "Value" "GND" (at 68.58 76.2 0) (effects (font (size 1.27 1.27))))
  (property "Footprint" "" (at 68.58 71.12 0) (effects (font (size 1.27 1.27)) (hide yes)))
  (property "Datasheet" "" (at 68.58 71.12 0) (effects (font (size 1.27 1.27)) (hide yes)))
  (property "Description" "Power symbol creates a global label with name \"GND\" , ground" (at 68.58 71.12 0) (effects (font (size 1.27 1.27)) (hide yes)))
  (pin "1"))
 (symbol
  (lib_id "RF_Module:ESP32-WROOM-32")
  (at 101.6 71.12 0)
  (unit 1)
  (exclude_from_sim no)
  (in_bom yes)
  (on_board yes)
  (dnp no)
  (fields_autoplaced yes)
  (property "Reference" "U1" (at 103.7433 33.02 0) (effects (font (size 1.27 1.27)) (justify left)))
  (property "Value" "ESP32-WROOM-32" (at 103.7433 35.56 0) (effects (font (size 1.27 1.27)) (justify left)))
  (property "Footprint" "RF_Module:ESP32-WROOM-32" (at 101.6 109.22 0) (effects (font (size 1.27 1.27)) (hide yes)))
  (property "Datasheet" "https://www.espressif.com/sites/default/files/documentation/esp32-wroom-32_datasheet_en.pdf" (at 93.98 69.85 0) (effects (font (size 1.27 1.27)) (hide yes)))
  (property "Description" "RF Module, ESP32-D0WDQ6 SoC, Wi-Fi 802.11b/g/n, Bluetooth, BLE, 32-bit, 2.7-3.6V, onboard antenna, SMD" (at 101.6 71.12 0) (effects (font (size 1.27 1.27)) (hide yes)))
  (pin "7")
  (pin "38")
  (pin "39")
  (pin "28")
  (pin "31")
  (pin "30")
  (pin "36")
  (pin "23")
  (pin "33")
  (pin "34")
  (pin "26")
  (pin "1")
  (pin "3")
  (pin "4")
  (pin "5")
  (pin "21")
  (pin "22")
  (pin "25")
  (pin "11")
  (pin "27")
  (pin "24")
  (pin "9")
  (pin "6")
  (pin "15")
  (pin "12")
  (pin "8")
  (pin "35")
  (pin "2")
  (pin "16")
  (pin "14")
  (pin "13")
  (pin "37")
  (pin "29")
  (pin "32")
  (pin "20")
  (pin "19")
  (pin "17")
  (pin "18")
  (pin "10"))
 (symbol
  (lib_id "Amplifier_Operational:TL084")
  (at 135.89 48.26 0)
  (unit 5)
  (exclude_from_sim no)
  (in_bom yes)
  (on_board yes)
  (dnp no)
  (property "Reference" "U2" (at 134.62 46.9899 0) (effects (font (size 1.27 1.27)) (justify left)))
  (property "Value" "TL084" (at 134.62 49.5299 0) (effects (font (size 1.27 1.27)) (justify left)))
  (property "Footprint" "Package_DIP:DIP-14_W7.62mm" (at 134.62 45.72 0) (effects (font (size 1.27 1.27)) (hide yes)))
  (property "Datasheet" "http://www.ti.com/lit/ds/symlink/tl081.pdf" (at 137.16 43.18 0) (effects (font (size 1.27 1.27)) (hide yes)))
  (property "Description" "Quad JFET-Input Operational Amplifiers, DIP-14/SOIC-14/SSOP-14" (at 135.89 48.26 0) (effects (font (size 1.27 1.27)) (hide yes)))
  (pin "4")
  (pin "14")
  (pin "11")
  (pin "7")
  (pin "6")
  (pin "5")
  (pin "1")
  (pin "2")
  (pin "3")
  (pin "10")
  (pin "9")
  (pin "13")
  (pin "12")
  (pin "8"))
 (symbol
  (lib_id "power:GND")
  (at 151.13 59.69 0)
  (unit 1)
  (exclude_from_sim no)
  (in_bom yes)
  (on_board yes)
  (dnp no)
  (fields_autoplaced yes)
  (property "Reference" "#PWR07" (at 151.13 66.04 0) (effects (font (size 1.27 1.27)) (hide yes)))
  (property "Value" "GND" (at 151.13 64.77 0) (effects (font (size 1.27 1.27))))
  (property "Footprint" "" (at 151.13 59.69 0) (effects (font (size 1.27 1.27)) (hide yes)))
  (property "Datasheet" "" (at 151.13 59.69 0) (effects (font (size 1.27 1.27)) (hide yes)))
  (property "Description" "Power symbol creates a global label with name \"GND\" , ground" (at 151.13 59.69 0) (effects (font (size 1.27 1.27)) (hide yes)))
  (pin "1"))
 (symbol
  (lib_id "Device:C")
  (at 143.51 57.15 90)
  (unit 1)
  (exclude_from_sim no)
  (in_bom yes)
  (on_board yes)
  (dnp no)
  (fields_autoplaced yes)
  (property "Reference" "C1" (at 143.51 49.53 90) (effects (font (size 1.27 1.27))))
  (property "Value" "0.1uF" (at 143.51 52.07 90) (effects (font (size 1.27 1.27))))
  (property "Footprint" "" (at 147.32 56.1848 0) (effects (font (size 1.27 1.27)) (hide yes)))
  (property "Datasheet" "~" (at 143.51 57.15 0) (effects (font (size 1.27 1.27)) (hide yes)))
  (property "Description" "Unpolarized capacitor" (at 143.51 57.15 0) (effects (font (size 1.27 1.27)) (hide yes)))
  (pin "2")
  (pin "1"))
 (symbol
  (lib_id "Connector:TestPoint")
  (at 194.31 85.09 0)
  (unit 1)
  (exclude_from_sim no)
  (in_bom yes)
  (on_board yes)
  (dnp no)
  (fields_autoplaced yes)
  (property "Reference" "TP2" (at 196.85 80.5179 0) (effects (font (size 1.27 1.27)) (justify left)))
  (property "Value" "TestPoint" (at 196.85 83.0579 0) (effects (font (size 1.27 1.27)) (justify left) (hide yes)))
  (property "Footprint" "" (at 199.39 85.09 0) (effects (font (size 1.27 1.27)) (hide yes)))
  (property "Datasheet" "~" (at 199.39 85.09 0) (effects (font (size 1.27 1.27)) (hide yes)))
  (property "Description" "test point" (at 194.31 85.09 0) (effects (font (size 1.27 1.27)) (hide yes)))
  (pin "1"))
 (symbol
  (lib_id "power:+5V")
  (at 101.6 31.75 0)
  (unit 1)
  (exclude_from_sim no)
  (in_bom yes)
  (on_board yes)
  (dnp no)
  (fields_autoplaced yes)
  (property "Reference" "#PWR09" (at 101.6 35.56 0) (effects (font (size 1.27 1.27)) (hide yes)))
  (property "Value" "+5V" (at 101.6 26.67 0) (effects (font (size 1.27 1.27))))
  (property "Footprint" "" (at 101.6 31.75 0) (effects (font (size 1.27 1.27)) (hide yes)))
  (property "Datasheet" "" (at 101.6 31.75 0) (effects (font (size 1.27 1.27)) (hide yes)))
  (property "Description" "Power symbol creates a global label with name \"+5V\"" (at 101.6 31.75 0) (effects (font (size 1.27 1.27)) (hide yes)))
  (pin "1"))
 (symbol
  (lib_id "Amplifier_Operational:TL084")
  (at 100.33 170.18 0)
  (unit 3)
  (exclude_from_sim no)
  (in_bom yes)
  (on_board yes)
  (dnp no)
  (fields_autoplaced yes)
  (property "Reference" "U2" (at 100.33 160.02 0) (effects (font (size 1.27 1.27))))
  (property "Value" "TL084" (at 100.33 162.56 0) (effects (font (size 1.27 1.27))))
  (property "Footprint" "Package_DIP:DIP-14_W7.62mm" (at 99.06 167.64 0) (effects (font (size 1.27 1.27)) (hide yes)))
  (property "Datasheet" "http://www.ti.com/lit/ds/symlink/tl081.pdf" (at 101.6 165.1 0) (effects (font (size 1.27 1.27)) (hide yes)))
  (property "Description" "Quad JFET-Input Operational Amplifiers, DIP-14/SOIC-14/SSOP-14" (at 100.33 170.18 0) (effects (font (size 1.27 1.27)) (hide yes)))
  (pin "4")
  (pin "14")
  (pin "11")
  (pin "7")
  (pin "6")
  (pin "5")
  (pin "1")
  (pin "2")
  (pin "3")
  (pin "10")
  (pin "9")
  (pin "13")
  (pin "12")
  (pin "8"))
 (symbol
  (lib_id "Device:C")
  (at 143.51 39.37 90)
  (unit 1)
  (exclude_from_sim no)
  (in_bom yes)
  (on_board yes)
  (dnp no)
  (fields_autoplaced yes)
  (property "Reference" "C2" (at 143.51 31.75 90) (effects (font (size 1.27 1.27))))
  (property "Value" "0.1uF" (at 143.51 34.29 90) (effects (font (size 1.27 1.27))))
  (property "Footprint" "" (at 147.32 38.4048 0) (effects (font (size 1.27 1.27)) (hide yes)))
  (property "Datasheet" "~" (at 143.51 39.37 0) (effects (font (size 1.27 1.27)) (hide yes)))
  (property "Description" "Unpolarized capacitor" (at 143.51 39.37 0) (effects (font (size 1.27 1.27)) (hide yes)))
  (pin "1")
  (pin "2"))
 (symbol
  (lib_id "power:GND")
  (at 151.13 41.91 0)
  (unit 1)
  (exclude_from_sim no)
  (in_bom yes)
  (on_board yes)
  (dnp no)
  (fields_autoplaced yes)
  (property "Reference" "#PWR08" (at 151.13 48.26 0) (effects (font (size 1.27 1.27)) (hide yes)))
  (property "Value" "GND" (at 151.13 46.99 0) (effects (font (size 1.27 1.27))))
  (property "Footprint" "" (at 151.13 41.91 0) (effects (font (size 1.27 1.27)) (hide yes)))
  (property "Datasheet" "" (at 151.13 41.91 0) (effects (font (size 1.27 1.27)) (hide yes)))
  (property "Description" "Power symbol creates a global label with name \"GND\" , ground" (at 151.13 41.91 0) (effects (font (size 1.27 1.27)) (hide yes)))
  (pin "1"))
 (symbol
  (lib_id "power:GND")
  (at 101.6 109.22 0)
  (unit 1)
  (exclude_from_sim no)
  (in_bom yes)
  (on_board yes)
  (dnp no)
  (fields_autoplaced yes)
  (property "Reference" "#PWR010" (at 101.6 115.57 0) (effects (font (size 1.27 1.27)) (hide yes)))
  (property "Value" "GND" (at 101.6 114.3 0) (effects (font (size 1.27 1.27))))
  (property "Footprint" "" (at 101.6 109.22 0) (effects (font (size 1.27 1.27)) (hide yes)))
  (property "Datasheet" "" (at 101.6 109.22 0) (effects (font (size 1.27 1.27)) (hide yes)))
  (property "Description" "Power symbol creates a global label with name \"GND\" , ground" (at 101.6 109.22 0) (effects (font (size 1.27 1.27)) (hide yes)))
  (pin "1"))
 (symbol
  (lib_id "power:+9V")
  (at 68.58 50.8 0)
  (unit 1)
  (exclude_from_sim no)
  (in_bom yes)
  (on_board yes)
  (dnp no)
  (fields_autoplaced yes)
  (property "Reference" "#PWR01" (at 68.58 54.61 0) (effects (font (size 1.27 1.27)) (hide yes)))
  (property "Value" "+12V" (at 68.58 45.72 0) (effects (font (size 1.27 1.27))))
  (property "Footprint" "" (at 68.58 50.8 0) (effects (font (size 1.27 1.27)) (hide yes)))
  (property "Datasheet" "" (at 68.58 50.8 0) (effects (font (size 1.27 1.27)) (hide yes)))
  (property "Description" "Power symbol creates a global label with name \"+9V\"" (at 68.58 50.8 0) (effects (font (size 1.27 1.27)) (hide yes)))
  (pin "1"))
 (sheet_instances
  (path ""
   (page "1")))
 (embedded_fonts no))
